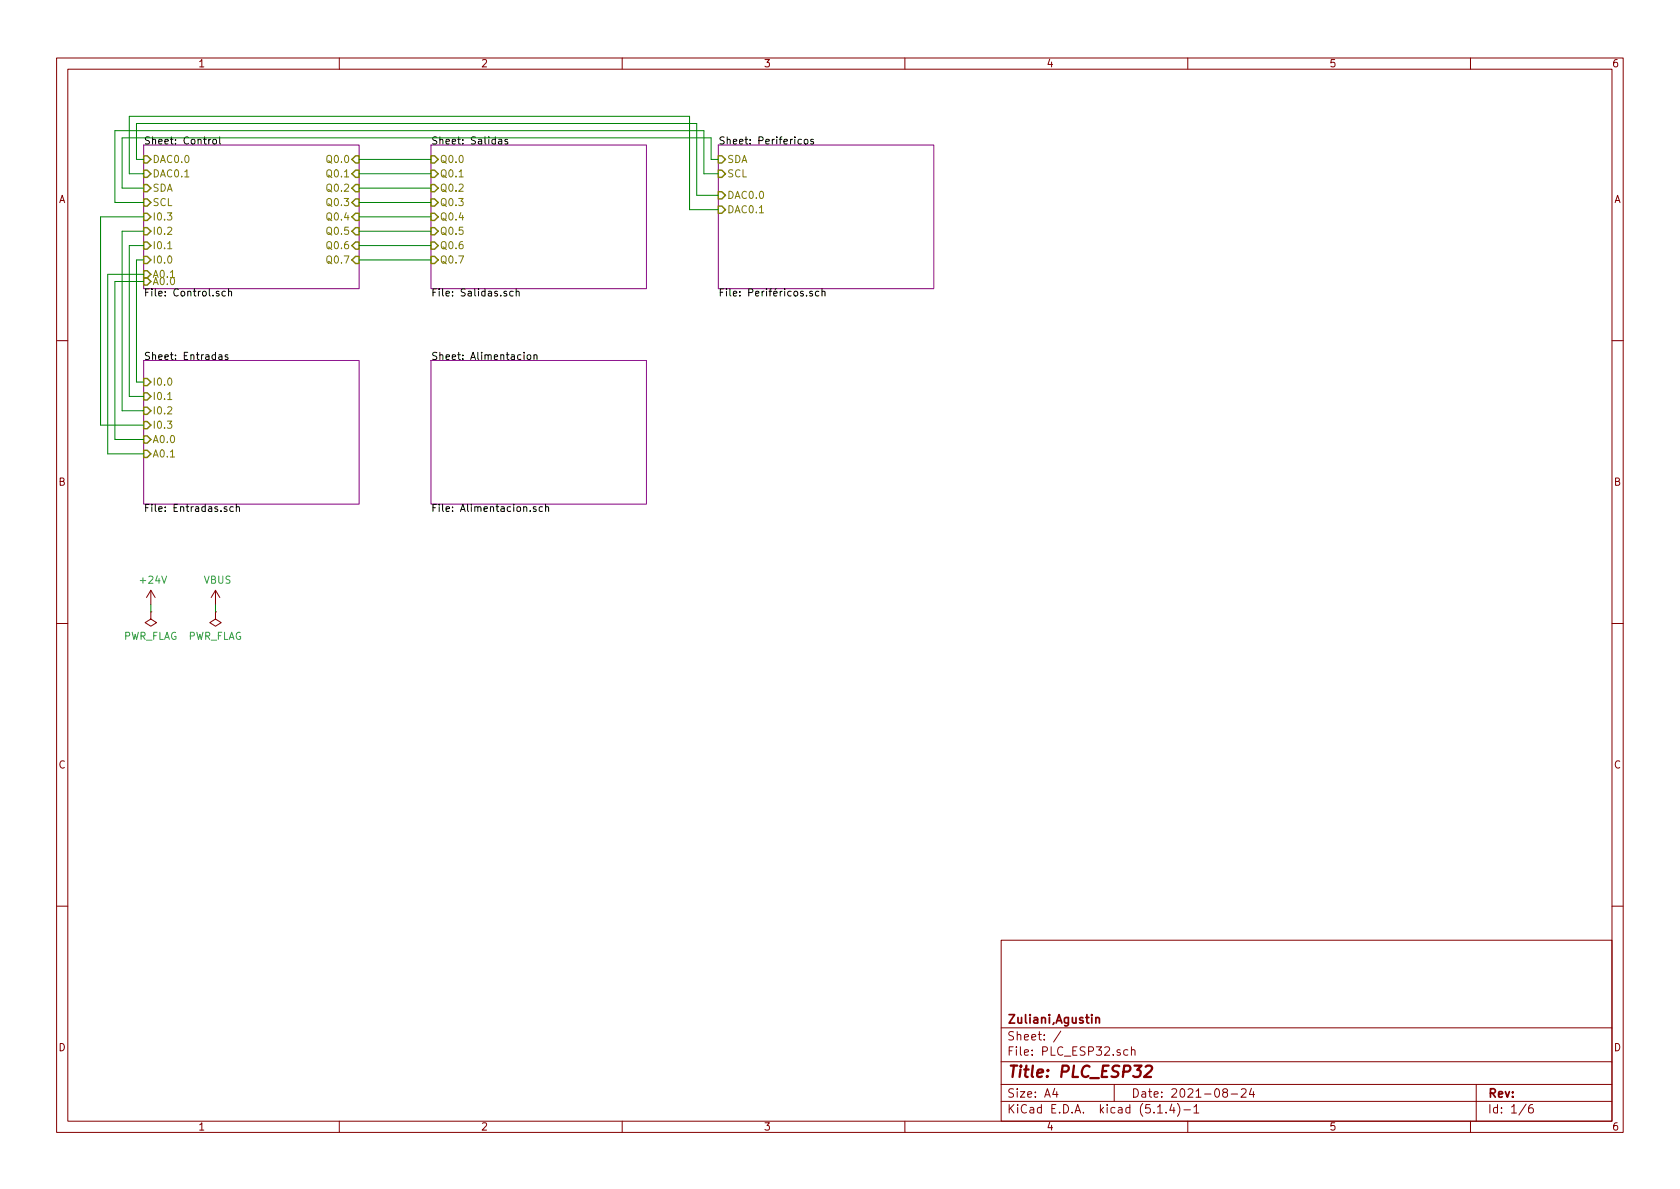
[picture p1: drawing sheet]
EESchema Schematic File Version 4
LIBS:PLC_ESP32-cache
EELAYER 30 0
EELAYER END
$Descr A4 11693 8268
encoding utf-8
Sheet 1 6
Title "PLC_ESP32"
Date "2021-08-24"
Rev ""
Comp "Zuliani,Agustin"
Comment1 ""
Comment2 ""
Comment3 ""
Comment4 ""
$EndDescr
$Sheet
S 1000 1000 1500 1000
U 61294432
F0 "Control" 50
F1 "Control.sch" 50
F2 "Q0.0" I R 2500 1100 50 
F3 "Q0.1" I R 2500 1200 50 
F4 "Q0.3" I R 2500 1400 50 
F5 "Q0.4" I R 2500 1500 50 
F6 "Q0.2" I R 2500 1300 50 
F7 "Q0.5" I R 2500 1600 50 
F8 "Q0.6" I R 2500 1700 50 
F9 "Q0.7" I R 2500 1800 50 
F10 "I0.0" I L 1000 1800 50 
F11 "I0.1" I L 1000 1700 50 
F12 "I0.2" I L 1000 1600 50 
F13 "DAC0.0" I L 1000 1100 50 
F14 "DAC0.1" I L 1000 1200 50 
F15 "SDA" I L 1000 1300 50 
F16 "SCL" I L 1000 1400 50 
F17 "A0.0" I L 1000 1950 50 
F18 "A0.1" I L 1000 1900 50 
F19 "I0.3" I L 1000 1500 50 
$EndSheet
$Sheet
S 3000 1000 1500 1000
U 61294493
F0 "Salidas" 50
F1 "Salidas.sch" 50
F2 "Q0.0" I L 3000 1100 50 
F3 "Q0.1" I L 3000 1200 50 
F4 "Q0.2" I L 3000 1300 50 
F5 "Q0.3" I L 3000 1400 50 
F6 "Q0.4" I L 3000 1500 50 
F7 "Q0.5" I L 3000 1600 50 
F8 "Q0.6" I L 3000 1700 50 
F9 "Q0.7" I L 3000 1800 50 
$EndSheet
$Sheet
S 1000 2500 1500 1000
U 61294583
F0 "Entradas" 50
F1 "Entradas.sch" 50
F2 "I0.0" I L 1000 2650 50 
F3 "I0.1" I L 1000 2750 50 
F4 "I0.2" I L 1000 2850 50 
F5 "I0.3" I L 1000 2950 50 
F6 "A0.0" I L 1000 3050 50 
F7 "A0.1" I L 1000 3150 50 
$EndSheet
$Sheet
S 3000 2500 1500 1000
U 612945C2
F0 "Alimentacion" 50
F1 "Alimentacion.sch" 50
$EndSheet
Wire Wire Line
	2500 1100 3000 1100
Wire Wire Line
	2500 1200 3000 1200
Wire Wire Line
	2500 1300 3000 1300
Wire Wire Line
	2500 1400 3000 1400
Wire Wire Line
	2500 1500 3000 1500
Wire Wire Line
	2500 1600 3000 1600
Wire Wire Line
	2500 1700 3000 1700
Wire Wire Line
	2500 1800 3000 1800
Wire Wire Line
	1000 2650 950  2650
Wire Wire Line
	950  2650 950  1800
Wire Wire Line
	950  1800 1000 1800
Wire Wire Line
	1000 2750 900  2750
Wire Wire Line
	900  2750 900  1700
Wire Wire Line
	900  1700 1000 1700
Wire Wire Line
	1000 1600 850  1600
Wire Wire Line
	850  1600 850  2850
Wire Wire Line
	850  2850 1000 2850
Wire Wire Line
	1000 1950 800  1950
Wire Wire Line
	800  1950 800  3050
Wire Wire Line
	800  3050 1000 3050
Wire Wire Line
	1000 1900 750  1900
Wire Wire Line
	750  1900 750  3150
Wire Wire Line
	750  3150 1000 3150
Wire Wire Line
	1000 1500 700  1500
Wire Wire Line
	700  1500 700  2950
Wire Wire Line
	700  2950 1000 2950
$Sheet
S 5000 1000 1500 1000
U 617692F1
F0 "Perifericos" 50
F1 "Periféricos.sch" 50
F2 "SDA" I L 5000 1100 50 
F3 "SCL" I L 5000 1200 50 
F4 "DAC0.0" I L 5000 1350 50 
F5 "DAC0.1" I L 5000 1450 50 
$EndSheet
Wire Wire Line
	1000 1300 850  1300
Wire Wire Line
	850  1300 850  950 
Wire Wire Line
	850  950  4950 950 
Wire Wire Line
	4950 950  4950 1100
Wire Wire Line
	4950 1100 5000 1100
Wire Wire Line
	1000 1400 800  1400
Wire Wire Line
	800  1400 800  900 
Wire Wire Line
	800  900  4900 900 
Wire Wire Line
	4900 900  4900 1200
Wire Wire Line
	4900 1200 5000 1200
Wire Wire Line
	1000 1100 950  1100
Wire Wire Line
	950  1100 950  850 
Wire Wire Line
	950  850  4850 850 
Wire Wire Line
	4850 850  4850 1350
Wire Wire Line
	4850 1350 5000 1350
Wire Wire Line
	5000 1450 4800 1450
Wire Wire Line
	4800 1450 4800 800 
Wire Wire Line
	4800 800  900  800 
Wire Wire Line
	900  800  900  1200
Wire Wire Line
	900  1200 1000 1200
$Comp
L power:+24V #PWR0102
U 1 1
P 1050 4200
F 0 "#PWR0102" H 1050 4050 50  0001 C CNN
F 1 "+24V" H 1065 4373 50  0000 C CNN
F 2 "" H 1050 4200 50  0001 C CNN
F 3 "" H 1050 4200 50  0001 C CNN
	1    1050 4200
	1    0    0    -1  
$EndComp
$Comp
L power:VBUS #PWR0103
U 1 1
P 1500 4200
F 0 "#PWR0103" H 1500 4050 50  0001 C CNN
F 1 "VBUS" H 1515 4373 50  0000 C CNN
F 2 "" H 1500 4200 50  0001 C CNN
F 3 "" H 1500 4200 50  0001 C CNN
	1    1500 4200
	1    0    0    -1  
$EndComp
$Comp
L power:PWR_FLAG #FLG0101
U 1 1
P 1050 4250
F 0 "#FLG0101" H 1050 4325 50  0001 C CNN
F 1 "PWR_FLAG" H 1050 4423 50  0000 C CNN
F 2 "" H 1050 4250 50  0001 C CNN
F 3 "~" H 1050 4250 50  0001 C CNN
	1    1050 4250
	-1   0    0    1   
$EndComp
Wire Wire Line
	1050 4250 1050 4200
$Comp
L power:PWR_FLAG #FLG0102
U 1 1
P 1500 4250
F 0 "#FLG0102" H 1500 4325 50  0001 C CNN
F 1 "PWR_FLAG" H 1500 4423 50  0000 C CNN
F 2 "" H 1500 4250 50  0001 C CNN
F 3 "~" H 1500 4250 50  0001 C CNN
	1    1500 4250
	-1   0    0    1   
$EndComp
Wire Wire Line
	1500 4250 1500 4200
$EndSCHEMATC
